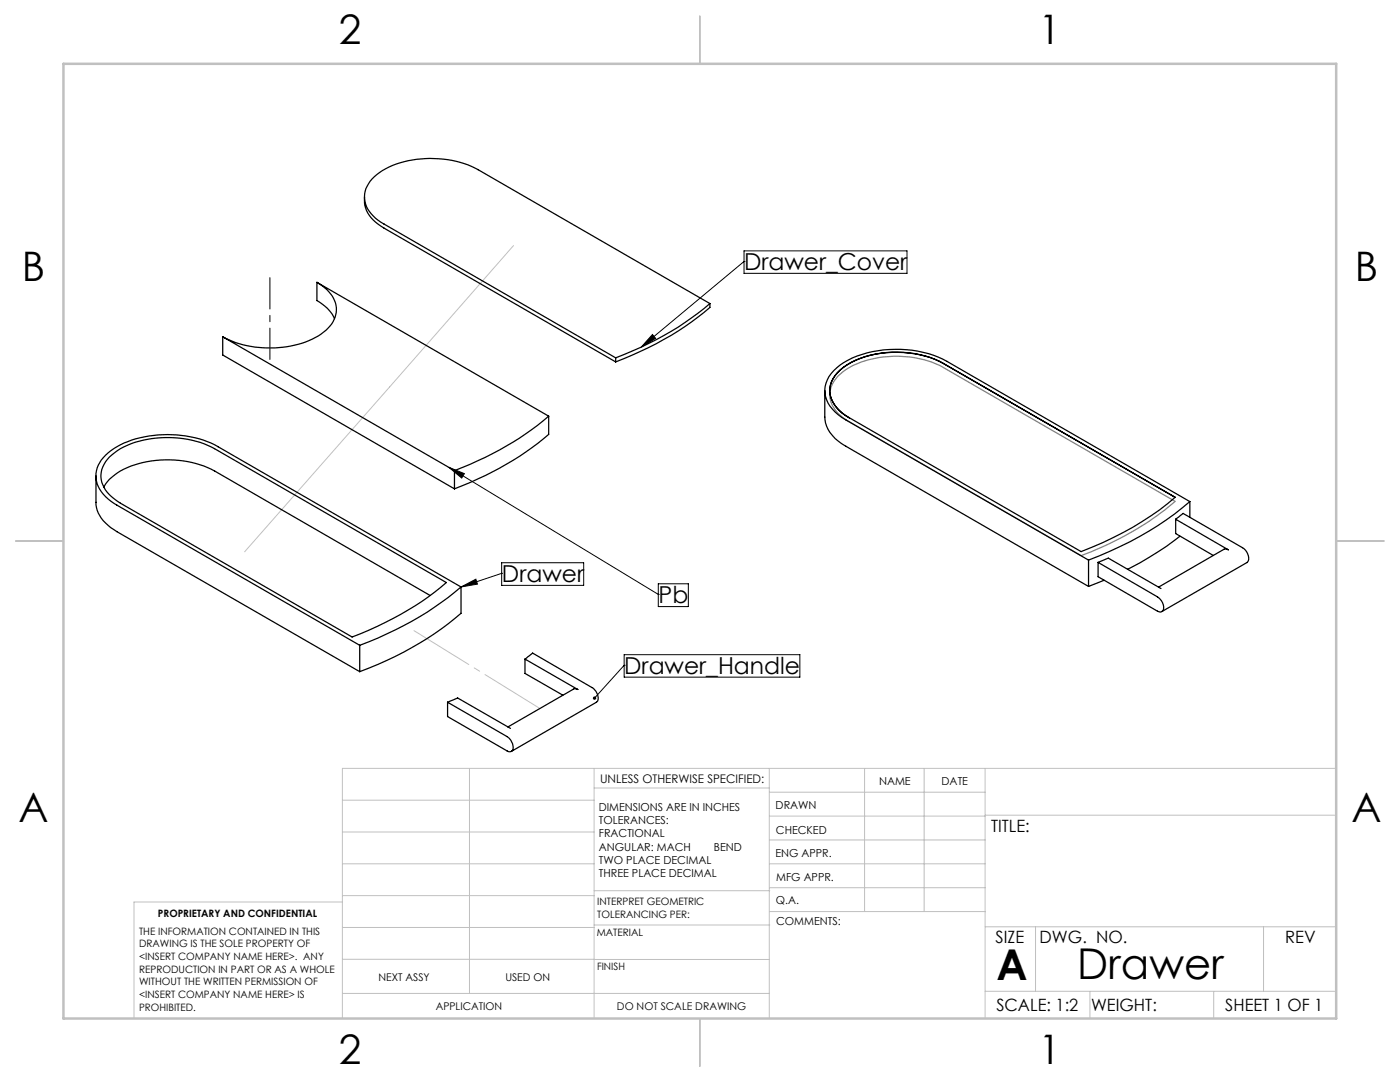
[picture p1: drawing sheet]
<svg xmlns="http://www.w3.org/2000/svg" width="279mm" height="216mm" viewBox="0 0 279 216" stroke-linecap="round" stroke-linejoin="round" font-family="sans-serif">
<g fill="none" stroke="#000" stroke-width=".2">
<path d="M148.5 52.2h.1M148.5 50.1h32.5v4.4h-32.5zM148.5 52.2l-20.5 17.1M130.2 66.7l.6 .8-2.8 1.8zM89.6 93.2l3.1 1.3-.6 .9zM89.6 93.2l41.8 25.4M92 117.1l3-1.5 .3 1zM100.1 114.4h.1M100.1 112.3h16.4v4.5h-16.4zM100.1 114.4l-8.1 2.7M131.4 118.6h.1M131.4 116.5h6v4.5h-6z"/>
<path d="M124.6 132.8h.1M124.6 130.6h35v4.5h-35zM124.6 132.8l-6 6.5"/>
</g>
<path d="M167.3 75a16.6 16.6 0 0 1 11.6-3.9 19.5 19.5 0 0 1 9.4 2.2l46.2 26.7a62.1 62.1 0 0 1-18.7 10.9l-46.3-26.7a6.4 6.4 0 0 1-3.9-5.7 5.4 5.4 0 0 1 1.7-3.5z" fill="none" stroke="#808080" stroke-width=".25"/>
<path d="M53.9 55.4v16.3" fill="none" stroke="#000" stroke-width=".2" stroke-dasharray="15.2 1.3 1.3 1.3" stroke-dashoffset="9"/>
<path d="M82.6 125.8l25.1 15.6" fill="none" stroke="#c0c0c0" stroke-width=".2" stroke-dasharray="15.2 1.3 1.3 1.3" stroke-dashoffset="2.4"/>
<g fill="none" stroke="#c0c0c0" stroke-width=".2">
<path d="M102.5 49l-53.7 61.1M68.3 159.7h50.3M93.7 153.3v44.9M118.6 153.3v49.9M118.6 157.2h34.9M153.5 153.3v49.9M153.5 158.1h43.1M172.5 153.3v28.6M184.4 153.3v28.6M196.6 153.3v49.9M266.7 153.3h-198.4v49.9M68.3 178.7h50.3"/>
<path d="M68.3 172.4h50.3M68.3 166h50.3M68.3 180h-41.6v23.2M118.6 177.7h35M153.5 167.6h43.1M153.5 162.8h43.1M153.5 172.4h43.1M153.5 177.1h43.1M196.6 162.7h70.1M68.3 198.2h85.2M68.3 191.4l85.2 .1M68.3 185.1h50.3"/>
<path d="M118.6 184.6h35M153.6 181.9h43M196.6 197.8h70.1M196.6 184.9h70.1M206.7 184.9v12.9M217.5 197.8v5.4M242.2 197.8v5.4M252.2 184.9v12.9"/>
</g>
<path d="M139.7 3.2v9.5M3.1 107.9h9.6M266.7 107.9h9.5M139.7 203.2v9.6" fill="none" stroke="#c0c0c0" stroke-width=".25"/>
<path d="M12.7 12.7h254v190.5h-254z" fill="none" stroke="#c0c0c0" stroke-width=".5"/>
<path d="M92 117.1l3-1.5 .3 1zM130.2 66.7l.6 .8-2.8 1.8zM118.5 139l-.1 .5 .2-.2-.2 .3a.34 .34 0 0 0 .5 0 .34 .34 0 0 0 0-.5 .34 .34 0 0 0-.4-.1zM89.6 93.2l3.1 1.3-.6 .9z" fill="#000"/>
<g fill="none" stroke="#000" stroke-width=".25">
<path d="M72.7 39.3a6 6 0 0 0 3.3 5.8l46.9 27.1M63.3 56.3a6.7 6.7 0 0 1 3.8 5.6 6 6 0 0 1-3 4.8 20.6 20.6 0 0 1-17.1 1.7l-2.5-1.2M63.3 56.3v3.7a7.9 7.9 0 0 1 3.4 3.6M63.3 56.3l46.2 26.7M44.5 67.2l46.2 26.7M44.5 67.2v3.6l46.2 26.7M122.9 71.4v.8M141.7 60.6a61.9 61.9 0 0 1-18.8 10.8M141.7 60.6l-46.3-26.7a20.6 20.6 0 0 0-19.1 .1 6.2 6.2 0 0 0-3.5 6.2 7.2 7.2 0 0 0 3.8 4.5l46.3 26.7M141.7 60.6v.7a60.9 60.9 0 0 1-18.8 10.9M164.6 77.9v5.3a7 7 0 0 0 4.2 5.8l48.4 28M167.1 74.3a16.6 16.6 0 0 1 12.1-4 19.1 19.1 0 0 1 9.1 2.2l46.2 26.7a62.1 62.1 0 0 1-18.7 10.9l-46.3-26.7a6.4 6.4 0 0 1-3.9-5.9 5.2 5.2 0 0 1 1.5-3.2z"/>
<path d="M188.3 72.5a20.7 20.7 0 0 0-19.2 .3 5.8 5.8 0 0 0-3.3 6.6 7.4 7.4 0 0 0 3.7 4M19.2 95v5.2a6.6 6.6 0 0 0 3.5 5.5l49.1 28.3M20.7 97.2a10.9 10.9 0 0 1 7-4.7 21.1 21.1 0 0 1 15.1 1.5l43 24.8M21.8 91.2a16.8 16.8 0 0 1 12.1-3.9 19.4 19.4 0 0 1 8.9 2.2l46.3 26.7a62.8 62.8 0 0 1-18.8 10.9l-46.3-26.7a6.9 6.9 0 0 1-3.9-5.2 5.5 5.5 0 0 1 1.7-4zM90.7 93.9v3.6M109.5 83a64 64 0 0 1-18.8 10.9M109.5 83v3.7a64 64 0 0 1-18.8 10.8M92 117.1v5.3a65.5 65.5 0 0 1-20.2 11.6M92 117.1a65.5 65.5 0 0 1-20.2 11.7M92 117.1l-48.5-28a22.2 22.2 0 0 0-20.2 0 7.6 7.6 0 0 0-4.1 5.3 6.6 6.6 0 0 0 3.5 6l49.1 28.4M217.2 111.8v5.2M219.1 112.2l11.9 6.9a2.31 2.31 0 0 1 1 2.8 .76 .76 0 0 1-1 .1l-11.9-6.9z"/>
<path d="M219.1 112.2l2.1-.8 10.5 6M220.3 115.8l-3.1 1.2M234.6 103.6l1.5-1.2 11.9 6.9a2.31 2.31 0 0 1 1 2.8l-17.1 9.9M234.6 103.6l10.5 6.1-.5-.2-.3 .1-13.1 7.6M234.6 103.6v2.9l7.5 4.3M235.5 107l-4.4 3.1-3.6 2.2-2.5 1.3M237.5 100.1a65.6 65.6 0 0 1-20.3 11.7M237.5 100.1l-48.5-28a22.3 22.3 0 0 0-20.6 .3 7.2 7.2 0 0 0-3.8 5.4 7 7 0 0 0 4.2 6l48.4 28M237.5 100.1v3.1M71.8 128.8v5.2M104.8 131.5l1.5-1.2 11.8 6.9a2.13 2.13 0 0 1 1 2.9l-17 9.8M104.8 131.5l10.5 6.1-.8-.2-13.1 7.7"/>
<path d="M104.8 131.5v2.9l7.5 4.3M89.3 140.1l11.9 6.9a2.18 2.18 0 0 1 .9 2.9 .79 .79 0 0 1-.9-.1l-11.9-6.8zM89.3 140.1l2-.8 10.6 6"/>
</g>
<g font-size="8.5">
<text x="198.9" y="195.5">A</text>
<text x="215" y="195.4">Drawer</text>
</g>
<g font-size="8.1">
<text x="67.6" y="8.9">2</text>
<text x="207.3" y="8.9">1</text>
<text x="4.4" y="56.1">B</text>
<text x="270.4" y="56.1">B</text>
<text x="3.7" y="164.1">A</text>
<text x="269.7" y="164.1">A</text>
<text x="67.6" y="212.4">2</text>
<text x="207.3" y="212.4">1</text>
</g>
<g font-size="4.7">
<text x="148.5" y="53.9">Drawer_Cover</text>
<text x="100.2" y="116.2">Drawer</text>
<text x="131.4" y="120.4">Pb</text>
<text x="124.6" y="134.5">Drawer_Handle</text>
</g>
<g font-size="3.4">
<text x="197.8" y="166">TITLE:</text>
<text x="198.7" y="188.1">SIZE</text>
<text x="207.5" y="188.1">DWG. NO.</text>
<text x="256.5" y="188.2">REV</text>
<text x="198.8" y="201.7">SCALE: 1:2</text>
<text x="217.7" y="201.8">WEIGHT:</text>
<text x="244.5" y="201.7">SHEET 1 OF 1</text>
</g>
<text font-size="2.4" x="119.8" y="156.2">UNLESS OTHERWISE SPECIFIED:</text>
<g font-size="2.2">
<text x="119.5" y="161.8">DIMENSIONS ARE IN INCHES</text>
<text x="154.8" y="161.4">DRAWN</text>
<text x="175.4" y="156.6">NAME</text>
<text x="187.9" y="156.7">DATE</text>
<text x="119.5" y="164.4">TOLERANCES:</text>
<text x="119.5" y="167.1">FRACTIONAL</text>
<text x="154.9" y="166.3">CHECKED</text>
<text x="119.5" y="169.7">ANGULAR: MACH</text>
<text x="119.5" y="172.4">TWO PLACE DECIMAL</text>
<text x="142.5" y="169.7">BEND</text>
<text x="154.8" y="171">ENG APPR.</text>
<text x="119.5" y="175">THREE PLACE DECIMAL</text>
<text x="154.9" y="175.7">MFG APPR.</text>
<text x="154.9" y="180.4">Q.A.</text>
<text x="154.9" y="184.6">COMMENTS:</text>
</g>
<g font-size="2.1">
<text x="75.5" y="195.7">NEXT ASSY</text>
<text x="100.9" y="195.7">USED ON</text>
<text x="86.9" y="201.5">APPLICATION</text>
<text x="123.1" y="201.6">DO NOT SCALE DRAWING</text>
</g>
<g font-size="2">
<text x="31.5" y="182.9">PROPRIETARY AND CONFIDENTIAL</text>
<text x="119.2" y="180.6">INTERPRET GEOMETRIC</text>
<text x="119.2" y="183.1">TOLERANCING PER:</text>
<text x="27.8" y="186.5">THE INFORMATION CONTAINED IN THIS</text>
<text x="27.8" y="189">DRAWING IS THE SOLE PROPERTY OF</text>
<text x="27.8" y="191.6">&lt;INSERT COMPANY NAME HERE&gt;. ANY</text>
<text x="119.1" y="186.7">MATERIAL</text>
<text x="27.8" y="194.1">REPRODUCTION IN PART OR AS A WHOLE</text>
<text x="27.8" y="196.6">WITHOUT THE WRITTEN PERMISSION OF</text>
<text x="119.1" y="193.5">FINISH</text>
<text x="27.8" y="199.1">&lt;INSERT COMPANY NAME HERE&gt; IS</text>
<text x="27.8" y="201.7">PROHIBITED.</text>
</g>
</svg>
